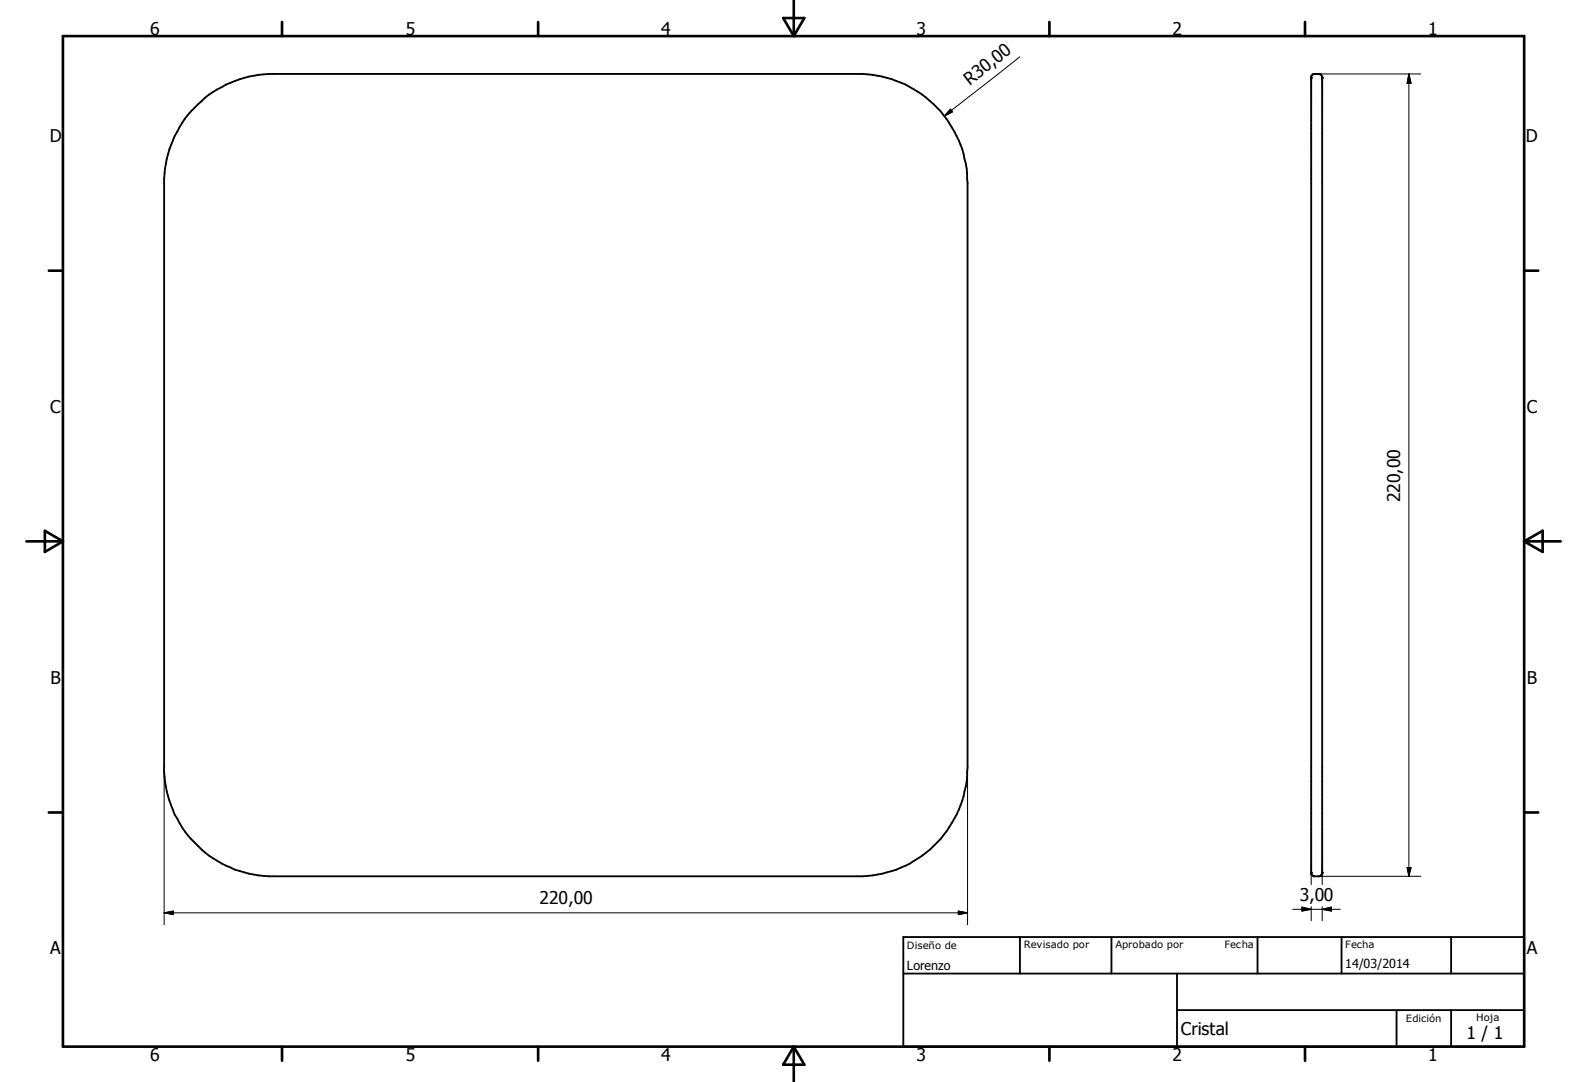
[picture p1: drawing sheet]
<svg xmlns="http://www.w3.org/2000/svg" width="152mm" height="104mm" viewBox="0 0 152 104" stroke-linecap="round" stroke-linejoin="round" font-family="sans-serif">
<g fill="none" stroke="#000" stroke-width=".18">
<path d="M18.4 10.7a10.9 10.9 0 0 1 7.5-3.6h57.1a10.5 10.5 0 0 1 10.1 10.5v56.2a10.5 10.5 0 0 1-4.8 8.7 10 10 0 0 1-5.3 1.8h-57.1a10.4 10.4 0 0 1-8.6-5.1 11 11 0 0 1-1.5-4.9v-57.1a10.4 10.4 0 0 1 2.6-6.5zM126.2 7.5h.1M126.3 7.2l.6-.1 .2 .1 .1 .2v76.6l-.2 .3h-.6l-.2-.2v-76.8zM127.2 7.5h.1M86.9 93.6h59.7M86.9 90.1h59.7v10.6h-59.7zM98.1 90.1v3.5M106.9 90.1v3.5M113.2 97.2h33.4M113.2 93.6v7.1M121 90.1v3.5M126.2 83.9h.1"/>
<path d="M127.2 83.9h.1M129.1 90.1v3.5M134.4 97.2v3.5M139.6 90.1v3.5M139.6 97.2v3.5"/>
</g>
<g fill="none" stroke="#000" stroke-width=".25">
<path d="M6.1 3.5h140.5v97.2h-140.5zM27.1 2.1v1.4M51.8 2.1v1.4M75.4 1.7h2l-1 1.8zM76.4 0v3.5M101 2.1v1.4M125.6 2.1v1.4M4.7 26h1.4M146.6 26h1.4M2.5 52.1h3.6M4.3 51.1l1.8 1-1.8 1zM146.6 52.1h3.6"/>
<path d="M146.6 52.1l1.8-1v2zM4.7 78.1h1.4M146.6 78.1h1.4M27.1 100.7v1.3M51.8 100.7v1.3M76.4 100.7v3.4M76.4 100.7l1 1.7h-2zM101 100.7v1.3M125.6 100.7v1.3"/>
</g>
<g fill="none" stroke="#000" stroke-width=".1">
<path d="M91.4 10.5l.3 .3-.9 .4zM98.1 5.5l-7.3 5.7M126.5 7.1h10.2M135.6 7.1l.2 .9h-.4zM135.6 7.1v77.2M15.8 73.8v15.1M93.1 73.8v15.1M15.8 87.8l.9-.2v.4zM15.8 87.8h77.3M92.2 87.6l.9 .2-.9 .2zM124.4 87.5h4.5M125.3 87.2l.9 .3-.9 .1z"/>
<path d="M126.2 83.9v1.2M126.2 87.2v1.4M126.8 84.3h9.9M127.2 87.5l.9-.3v.4zM127.2 83.9v1.2M127.2 87.2v1.4M135.4 83.4h.4l-.2 .9z"/>
</g>
<path d="M91.4 10.5l.3 .3-.9 .4zM135.6 7.1l.2 .9h-.4zM15.8 87.8l.9-.2v.4zM92.2 87.6l.9 .2-.9 .2zM125.3 87.2l.9 .3-.9 .1zM127.2 87.5l.9-.3v.4zM135.4 83.4h.4l-.2 .9z" fill="#000"/>
<g font-size="1.7">
<text x="14.4" y="3.4">6</text>
<text x="39" y="3.4">5</text>
<text x="63.6" y="3.4">4</text>
<text x="88.2" y="3.4">3</text>
<text x="112.8" y="3.4">2</text>
<text x="137.4" y="3.4">1</text>
<text x="93.3" y="8.3" transform="rotate(-38 93.3 8.3)">R30,00</text>
<text x="4.8" y="13.7">D</text>
<text x="146.8" y="13.7">D</text>
<text x="4.8" y="39.7">C</text>
<text x="146.9" y="39.7">C</text>
<text x="134.7" y="48.3" transform="rotate(-90 134.7 48.3)">220,00</text>
<text x="4.9" y="65.7">B</text>
<text x="146.9" y="65.7">B</text>
<text x="51.9" y="87">220,00</text>
<text x="125.1" y="86.6">3,00</text>
<text x="4.8" y="91.8">A</text>
<text x="146.9" y="91.8">A</text>
<text x="113.6" y="99.6">Cristal</text>
<text x="141.1" y="99.9">1 / 1</text>
<text x="14.4" y="102">6</text>
<text x="39" y="102">5</text>
<text x="63.6" y="102">4</text>
<text x="88.2" y="102">3</text>
<text x="112.8" y="102">2</text>
<text x="137.4" y="102">1</text>
</g>
<g font-size="1.2">
<text x="87.2" y="93.3">Lorenzo</text>
<text x="129.4" y="93.1">14/03/2014</text>
</g>
<g font-size="1">
<text x="87.2" y="91.3">Diseño de</text>
<text x="98.5" y="91.2">Revisado por</text>
<text x="107.3" y="91.2">Aprobado por</text>
<text x="117.8" y="91.2">Fecha</text>
<text x="129.4" y="91.2">Fecha</text>
<text x="135.3" y="98.3">Edición</text>
<text x="142" y="98.2">Hoja</text>
</g>
</svg>
